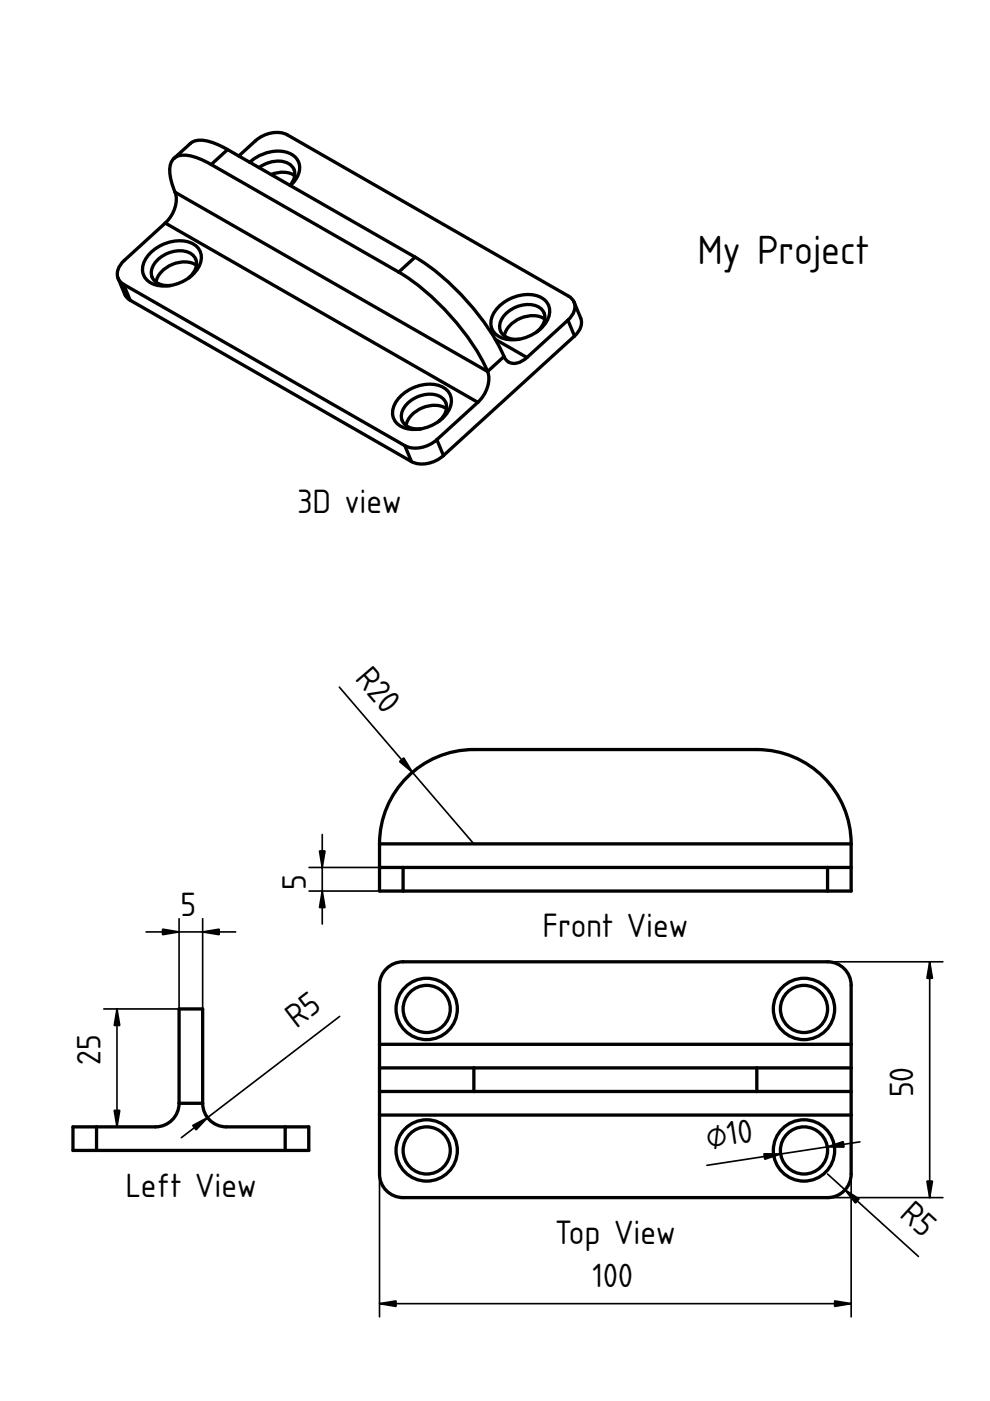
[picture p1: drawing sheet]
<svg xmlns="http://www.w3.org/2000/svg" width="210mm" height="297mm" viewBox="0 0 210 297" stroke-linecap="round" stroke-linejoin="round" font-family="sans-serif">
<g fill="none" stroke="#000" stroke-width=".7">
<path d="M36.9 33.6a4.6 4.6 0 0 1 4.5-.3l3.4 1.6M36.9 33.6a4.3 4.3 0 0 0-.8 4l1 3.2M44.8 34.9l39.7 22.8M48.3 31.7a10.7 10.7 0 0 0-6.8-1.9l-1.1 .6-3.5 3.2M48.3 31.7l39.7 22.8M48.3 31.7l-3.5 3.2M50.6 33.1l3.5-3.2a6.4 6.4 0 0 1 6.8-1.3l59.7 34.2 .7 .6 .4 .7M52.9 34.4a8.2 8.2 0 0 1 8.9-1.7 3.5 3.5 0 0 1 .8 5.4l-1 1.2M54.9 35.5a6.2 6.2 0 0 1 6.3-.8 2.67 2.67 0 0 1 .7 4l-.4 .6M57.5 37a5.3 5.3 0 0 1 5 .2M25.1 59l1.5 3.8 1 .9M25.1 59l.4 .7 .7 .6"/>
<path d="M32 53.5a8.5 8.5 0 0 1 8.5-2 3.5 3.5 0 0 1 1.4 5.5 8.6 8.6 0 0 1-9.4 3.2 3.4 3.4 0 0 1-1.6-5.3zM35 47.3l-8.6 7.9a3.6 3.6 0 0 0-1.3 3.8M35 47.3l66.3 38M37.1 40.8a6.4 6.4 0 0 1-2.1 6.5M37.1 40.8l66.3 38M39.9 59a3.9 3.9 0 0 0 1.6-4.1 4.1 4.1 0 0 0-5.1-1.5 5.6 5.6 0 0 0-4.3 4.2 2.96 2.96 0 0 0 3.4 2.9h.8M41.6 56.3a6.2 6.2 0 0 0-7.8 1.9l-.7 1.6M84.5 57.7a51.1 51.1 0 0 1 18.9 21.1M88 54.5a51.1 51.1 0 0 1 18.9 21.1M88 54.5l-3.5 3.2M26.2 60.3l59.6 34.2M26.2 60.3l1.4 3.4"/>
<path d="M27.6 63.7l59.6 34.2M103.4 78.8a6.4 6.4 0 0 1-2.1 6.5M105 71.9l6.7 3.9M105.8 64.9a8.5 8.5 0 0 1 8.6-2 3.5 3.5 0 0 1 1.4 5.5 8.6 8.6 0 0 1-9.4 3.2 3.4 3.4 0 0 1-1.6-5.3zM106.9 75.6a2.41 2.41 0 0 0 3.7 1l1.1-.8M106.9 75.6l-3.5 3.2M113.8 70.4a3.9 3.9 0 0 0 1.6-4.1 4.1 4.1 0 0 0-5.1-1.5 5.6 5.6 0 0 0-4.4 4.1 2.96 2.96 0 0 0 3.4 3h.8M115.5 67.7a6.2 6.2 0 0 0-7.9 1.9l-.7 1.6M120.4 67.9l-8.7 7.9M120.4 67.9l1.4 3.3M121.7 64.1a3.4 3.4 0 0 1-1.3 3.8M121.7 64.1l1.4 3.3a3.4 3.4 0 0 1-1.3 3.8"/>
<path d="M121.8 71.2l-27.8 25.4M85 83.9a8.5 8.5 0 0 1 8.5-2 3.5 3.5 0 0 1 1.4 5.5 8.6 8.6 0 0 1-9.4 3.2 3.4 3.4 0 0 1-1.6-5.3zM85.8 94.5l1.4 3.4M92.6 93.2a6.4 6.4 0 0 1-6.8 1.3M92.6 93.2l1.4 3.4M92.9 89.4a3.9 3.9 0 0 0 1.6-4.1 4.1 4.1 0 0 0-5.1-1.5 5.6 5.6 0 0 0-4.3 4.2 2.96 2.96 0 0 0 3.4 3l.8-.1M94 96.6a6.4 6.4 0 0 1-6.8 1.3M94.7 86.7a6.2 6.2 0 0 0-7.9 1.9l-.7 1.6M101.3 85.3l-8.7 7.9"/>
</g>
<path d="M130.5 228.9h.1" fill="none" stroke="#000" stroke-width=".21"/>
<g fill="#fff">
<path d="M81.6 205.7a5 5 0 0 1 3.9-1.8h90a5 5 0 0 1 5 5v40a5 5 0 0 1-5 5h-90a5 5 0 0 1-5-5v-40a5 5 0 0 1 1.1-3.2z" fill-rule="evenodd"/>
<path d="M80.5 236.4h100v12.5a5 5 0 0 1-5 5h-90a5 5 0 0 1-5-5z" fill-rule="evenodd"/>
<path d="M81.6 205.7a5 5 0 0 1 3.9-1.8h90a5 5 0 0 1 5 5v12.5h-100v-12.5a5 5 0 0 1 1.1-3.2z" fill-rule="evenodd"/>
<path d="M80.5 231.4h100v5h-100z" fill-rule="evenodd"/>
<path d="M80.5 221.4h100v5h-100z" fill-rule="evenodd"/>
<path d="M100.5 226.4h60v5h-60z" fill-rule="evenodd"/>
<path d="M160.5 226.4h20v5h-20z" fill-rule="evenodd"/>
<path d="M80.5 226.4h20v5h-20z" fill-rule="evenodd"/>
<circle cx="170.5" cy="243.9" r="6.5"/>
<circle cx="90.5" cy="243.9" r="6.5"/>
<circle cx="90.5" cy="213.9" r="6.5"/>
<circle cx="170.5" cy="213.9" r="6.5"/>
<circle cx="90.5" cy="243.9" r="5"/>
<circle cx="90.5" cy="213.9" r="5"/>
<circle cx="170.5" cy="243.9" r="5"/>
<circle cx="170.5" cy="213.9" r="5"/>
</g>
<g fill="none" stroke="#000" stroke-width=".7">
<path d="M81.6 205.7a5 5 0 0 1 3.9-1.8h90a5 5 0 0 1 5 5v40a5 5 0 0 1-5 5h-90a5 5 0 0 1-5-5v-40a5 5 0 0 1 1.1-3.2zM80.5 226.4h100M80.5 231.4h100M80.5 221.4h100M80.5 236.4h100M100.5 226.4v5M160.5 226.4v5"/>
<circle cx="90.5" cy="213.9" r="6.5"/>
<circle cx="90.5" cy="213.9" r="5"/>
<circle cx="170.5" cy="213.9" r="6.5"/>
<circle cx="170.5" cy="213.9" r="5"/>
<circle cx="90.5" cy="243.9" r="6.5"/>
<circle cx="90.5" cy="243.9" r="5"/>
<circle cx="170.5" cy="243.9" r="6.5"/>
<circle cx="170.5" cy="243.9" r="5"/>
</g>
<path d="M175.5 203.9h24.4M197.1 203.9v50M80.5 248.9v30.3M175.5 253.9h24.4M175.5 248.9l19.2 17.5M180.5 248.9v30.3M182.3 242.1l-32.4 5M80.5 276.4h100" fill="none" stroke="#000" stroke-width=".35"/>
<path d="M197.1 203.9l.6 3.5h-1.2zM162 244.6l3.5 .1-3.3 1.1zM175.4 243.2l3.4-1.1 .2 1.1zM179.2 252.3l3 1.9-.8 .9zM196.5 250.4h1.2l-.6 3.5zM80.5 276.4l3.5-.6v1.2zM177 275.8l3.5 .6-3.5 .6z" fill="#000" stroke="#000" stroke-width=".35"/>
<g fill="#fff">
<path d="M38 213.9h5v20a5 5 0 0 0 5 5h17.5v5h-50v-5h17.5a5 5 0 0 0 5-5z" fill-rule="evenodd"/>
<path d="M20.5 238.9h12.5a5 5 0 0 0 5-5h5a5 5 0 0 0 5 5h12.5v5h-40z" fill-rule="evenodd"/>
<path d="M38 213.9h5v20h-5z" fill-rule="evenodd"/>
<path d="M60.5 238.9h5v5h-5z" fill-rule="evenodd"/>
<path d="M15.5 238.9h5v5h-5z" fill-rule="evenodd"/>
</g>
<path d="M20.5 238.9v5M38 233.9a5 5 0 0 1-5 5h-17.5v5h50v-5h-17.5a5 5 0 0 1-5-5M38 233.9h5M38 233.9v-20h5v20M60.5 238.9v5" fill="none" stroke="#000" stroke-width=".7"/>
<path d="M31 197.6h19M38 194.8v19.1h-16M43 194.8v19.1M24.8 213.9v25M72 215.5l-33.6 25.7M22 238.9h11" fill="none" stroke="#000" stroke-width=".35"/>
<path d="M34.5 197l3.5 .6-3.5 .6zM43 197.6l3.5-.6v1.2zM24.8 213.9l.6 3.5h-1.2zM24.2 235.4h1.2l-.6 3.5zM40.9 238.6l3.1-1.6-2.4 2.5z" fill="#000" stroke="#000" stroke-width=".35"/>
<g fill="#fff">
<path d="M86.3 164.8a19.9 19.9 0 0 1 14.2-5.9h60a20 20 0 0 1 20 20v10h-100v-5a28.8 28.8 0 0 1 1.2-12 20 20 0 0 1 4.6-7.1z" fill-rule="evenodd"/>
<path d="M86.3 164.8a19.9 19.9 0 0 1 14.2-5.9h60a20 20 0 0 1 20 20h-100a19.9 19.9 0 0 1 5.8-14.1z" fill-rule="evenodd"/>
<path d="M80.5 178.9h100v5h-100z" fill-rule="evenodd"/>
<path d="M85.5 183.9h90v5h-90z" fill-rule="evenodd"/>
<path d="M175.5 183.9h5v5h-5z" fill-rule="evenodd"/>
<path d="M80.5 183.9h5v5h-5z" fill-rule="evenodd"/>
</g>
<path d="M80.5 178.9a20 20 0 0 1 20-20h60a20 20 0 0 1 20 20M80.5 178.9v10h100v-10M80.5 178.9h100M80.5 183.9h100M85.5 183.9v5M175.5 183.9v5" fill="none" stroke="#000" stroke-width=".7"/>
<path d="M71.9 145.7l28.6 33.2M68.3 176.9v19M65.5 183.9h15M65.5 188.9h15" fill="none" stroke="#000" stroke-width=".35"/>
<path d="M84.7 161.5l.9-.8 1.8 3zM67.7 180.4h1.2l-.6 3.5zM68.3 188.9l.6 3.5h-1.2z" fill="#000" stroke="#000" stroke-width=".35"/>
<text font-size="8.1" x="147.9" y="56">My Project</text>
<g font-size="6.7">
<text x="63" y="108.8">3D view</text>
<text x="75.1" y="144" transform="rotate(49 75.1 144)">R20</text>
<text x="64.8" y="188.6" transform="rotate(-90 64.8 188.6)">5</text>
<text x="38.3" y="194.1">5</text>
<text x="115" y="198.7">Front View</text>
<text x="62.9" y="218.1" transform="rotate(-37 62.9 218.1)">R5</text>
<text x="21.3" y="225.7" transform="rotate(-90 21.3 225.7)">25</text>
<text x="193.6" y="232.7" transform="rotate(-90 193.6 232.7)">50</text>
<text x="150.1" y="243.5" transform="rotate(-9 150.1 243.5)">⌀10</text>
<text x="26.6" y="253.7">Left View</text>
<text x="190.5" y="257.9" transform="rotate(42 190.5 257.9)">R5</text>
<text x="117.7" y="263.7">Top View</text>
<text x="125.6" y="272.9">100</text>
</g>
</svg>
